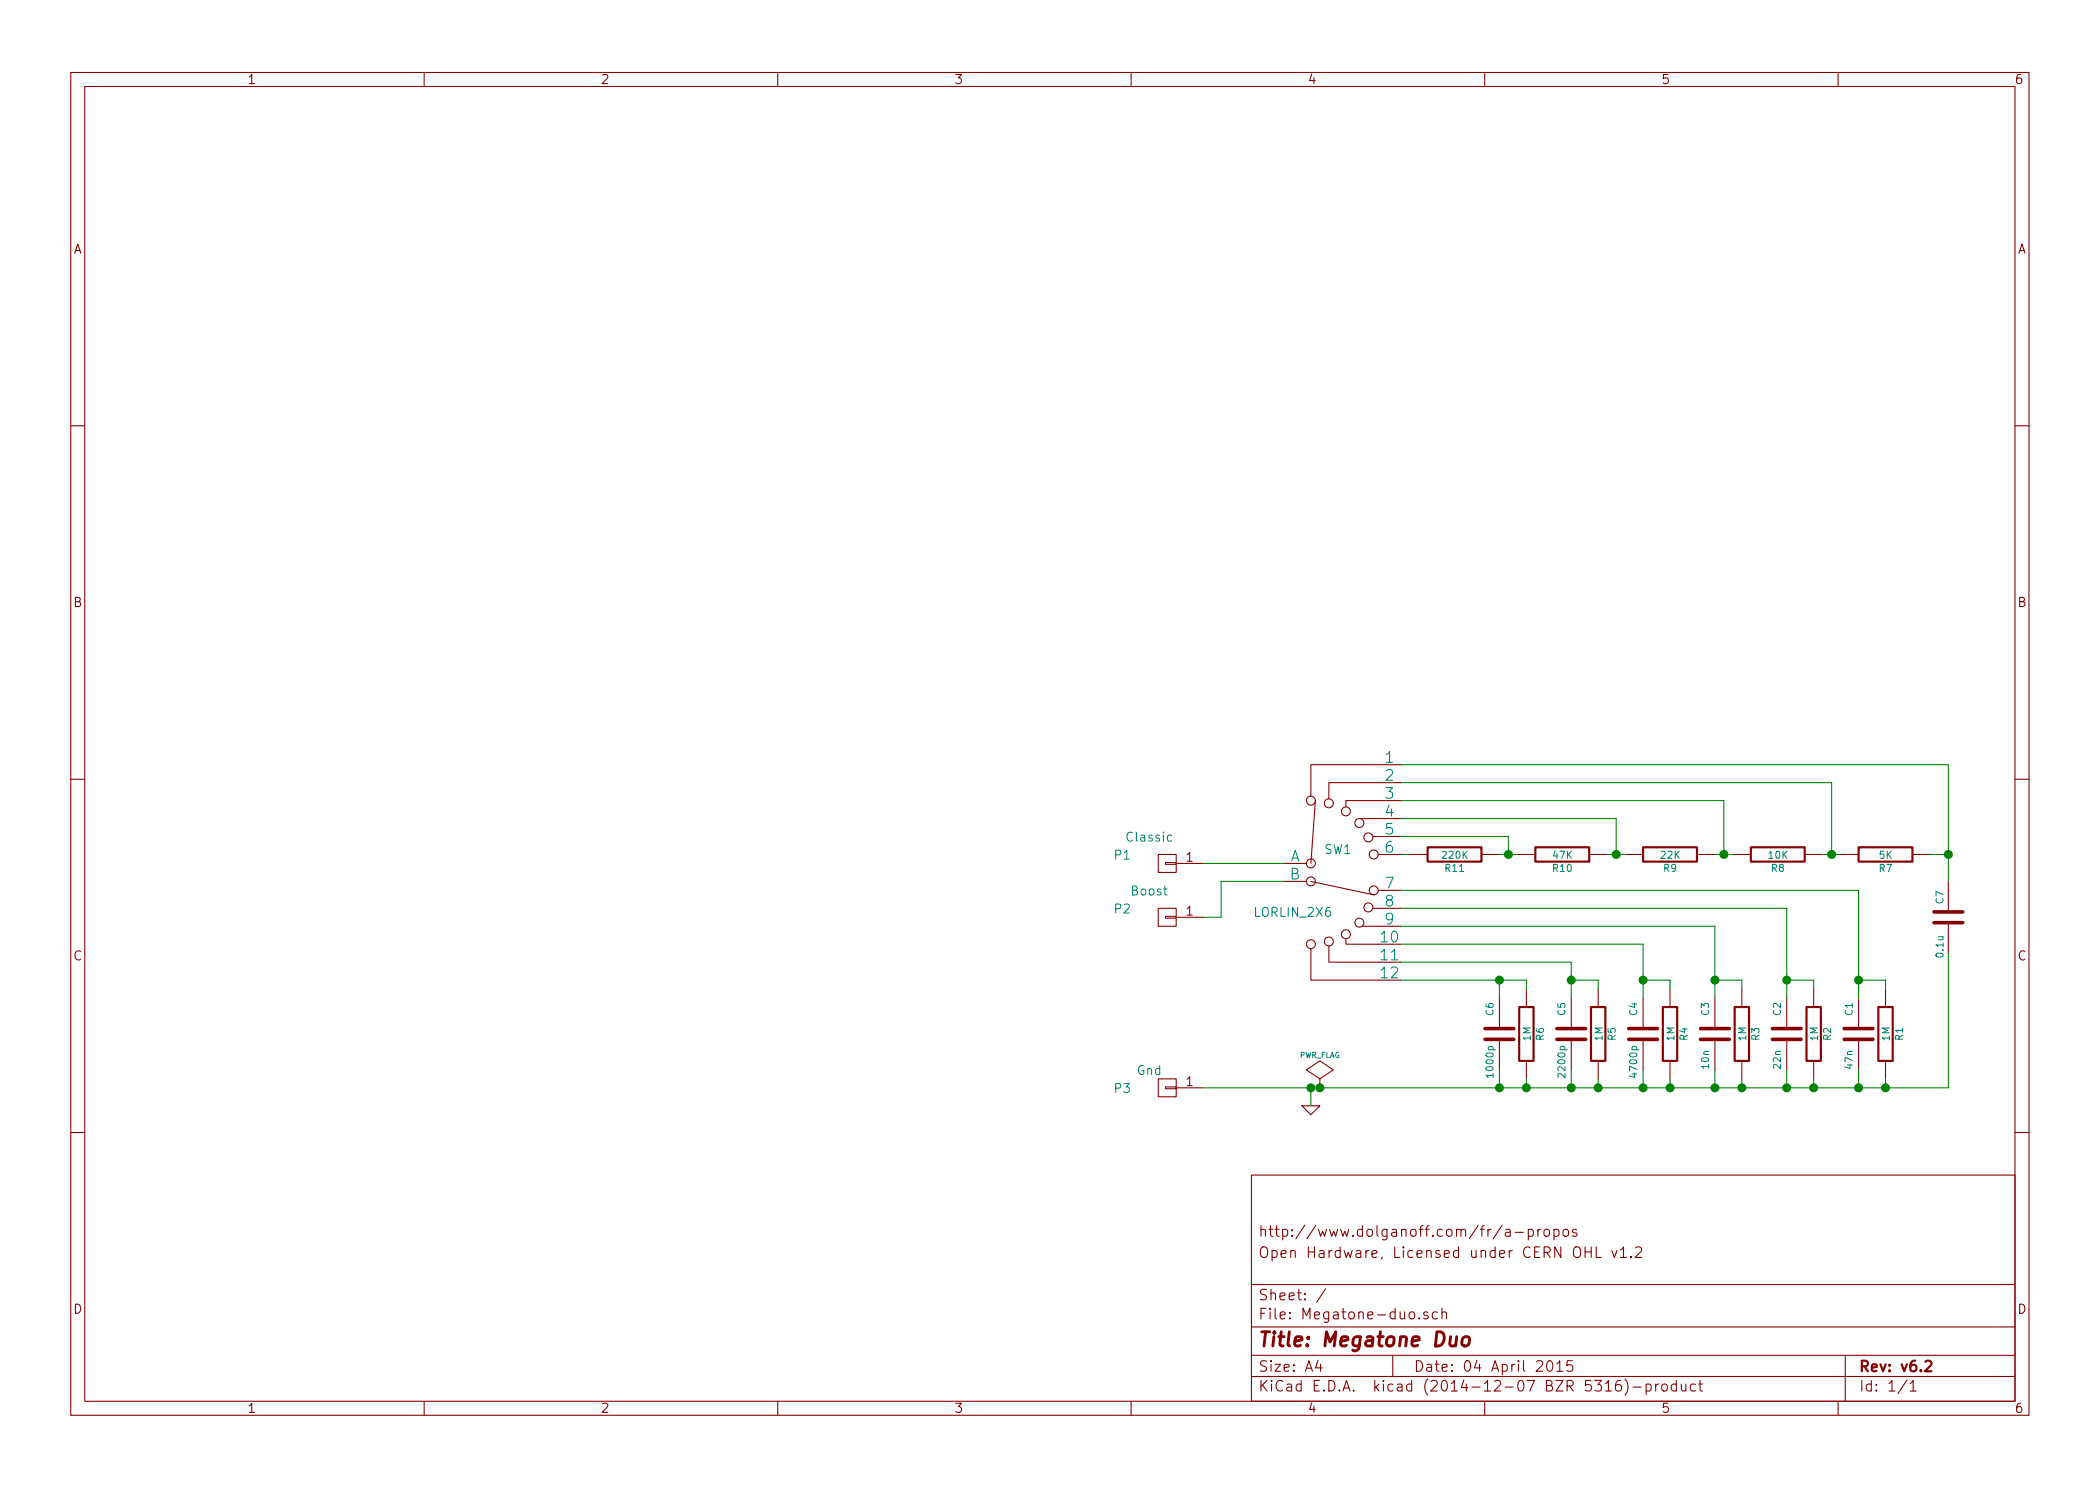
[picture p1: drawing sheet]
EESchema Schematic File Version 2
LIBS:USER
LIBS:power
LIBS:device
LIBS:transistors
LIBS:conn
LIBS:linear
LIBS:regul
LIBS:74xx
LIBS:cmos4000
LIBS:adc-dac
LIBS:memory
LIBS:xilinx
LIBS:special
LIBS:microcontrollers
LIBS:dsp
LIBS:microchip
LIBS:analog_switches
LIBS:motorola
LIBS:texas
LIBS:intel
LIBS:audio
LIBS:interface
LIBS:digital-audio
LIBS:philips
LIBS:display
LIBS:cypress
LIBS:siliconi
LIBS:opto
LIBS:atmel
LIBS:contrib
LIBS:valves
LIBS:Megatone-duo-cache
EELAYER 25 0
EELAYER END
$Descr A4 11693 8268
encoding utf-8
Sheet 1 1
Title "Megatone Duo"
Date "04 April 2015"
Rev "v6.2"
Comp ""
Comment1 "Open Hardware, Licensed under CERN OHL v1.2"
Comment2 "http://www.dolganoff.com/fr/a-propos"
Comment3 ""
Comment4 ""
$EndDescr
$Comp
L C C6
U 1 1
P 8350 5750
F 0 "C6" V 8300 5850 40  0000 L CNN
F 1 "1000p" V 8300 5500 40  0000 L CNN
F 2 "libcms:SM0805" H 8388 5600 30  0001 C CNN
F 3 "" H 8350 5750 60  0000 C CNN
	1    8350 5750
	1    0    0    -1  
$EndComp
$Comp
L R R6
U 1 1
P 8500 5750
F 0 "R6" V 8580 5750 40  0000 C CNN
F 1 "1M" V 8507 5751 40  0000 C CNN
F 2 "libcms:SM0805" V 8430 5750 30  0001 C CNN
F 3 "" H 8500 5750 30  0000 C CNN
	1    8500 5750
	1    0    0    -1  
$EndComp
$Comp
L C C5
U 1 1
P 8750 5750
F 0 "C5" V 8700 5850 40  0000 L CNN
F 1 "2200p" V 8700 5500 40  0000 L CNN
F 2 "libcms:SM0805" H 8788 5600 30  0001 C CNN
F 3 "" H 8750 5750 60  0000 C CNN
	1    8750 5750
	1    0    0    -1  
$EndComp
$Comp
L R R5
U 1 1
P 8900 5750
F 0 "R5" V 8980 5750 40  0000 C CNN
F 1 "1M" V 8907 5751 40  0000 C CNN
F 2 "libcms:SM0805" V 8830 5750 30  0001 C CNN
F 3 "" H 8900 5750 30  0000 C CNN
	1    8900 5750
	1    0    0    -1  
$EndComp
$Comp
L C C4
U 1 1
P 9150 5750
F 0 "C4" V 9100 5850 40  0000 L CNN
F 1 "4700p" V 9100 5500 40  0000 L CNN
F 2 "libcms:SM0805" H 9188 5600 30  0001 C CNN
F 3 "" H 9150 5750 60  0000 C CNN
	1    9150 5750
	1    0    0    -1  
$EndComp
$Comp
L R R4
U 1 1
P 9300 5750
F 0 "R4" V 9380 5750 40  0000 C CNN
F 1 "1M" V 9307 5751 40  0000 C CNN
F 2 "libcms:SM0805" V 9230 5750 30  0001 C CNN
F 3 "" H 9300 5750 30  0000 C CNN
	1    9300 5750
	1    0    0    -1  
$EndComp
$Comp
L C C3
U 1 1
P 9550 5750
F 0 "C3" V 9500 5850 40  0000 L CNN
F 1 "10n" V 9500 5550 40  0000 L CNN
F 2 "libcms:SM0805" H 9588 5600 30  0001 C CNN
F 3 "" H 9550 5750 60  0000 C CNN
	1    9550 5750
	1    0    0    -1  
$EndComp
$Comp
L R R3
U 1 1
P 9700 5750
F 0 "R3" V 9780 5750 40  0000 C CNN
F 1 "1M" V 9707 5751 40  0000 C CNN
F 2 "libcms:SM0805" V 9630 5750 30  0001 C CNN
F 3 "" H 9700 5750 30  0000 C CNN
	1    9700 5750
	1    0    0    -1  
$EndComp
$Comp
L C C2
U 1 1
P 9950 5750
F 0 "C2" V 9900 5850 40  0000 L CNN
F 1 "22n" V 9900 5550 40  0000 L CNN
F 2 "libcms:SM0805" H 9988 5600 30  0001 C CNN
F 3 "" H 9950 5750 60  0000 C CNN
	1    9950 5750
	1    0    0    -1  
$EndComp
$Comp
L R R2
U 1 1
P 10100 5750
F 0 "R2" V 10180 5750 40  0000 C CNN
F 1 "1M" V 10107 5751 40  0000 C CNN
F 2 "libcms:SM0805" V 10030 5750 30  0001 C CNN
F 3 "" H 10100 5750 30  0000 C CNN
	1    10100 5750
	1    0    0    -1  
$EndComp
$Comp
L C C1
U 1 1
P 10350 5750
F 0 "C1" V 10300 5850 40  0000 L CNN
F 1 "47n" V 10300 5550 40  0000 L CNN
F 2 "libcms:SM0805" H 10388 5600 30  0001 C CNN
F 3 "" H 10350 5750 60  0000 C CNN
	1    10350 5750
	1    0    0    -1  
$EndComp
$Comp
L R R1
U 1 1
P 10500 5750
F 0 "R1" V 10580 5750 40  0000 C CNN
F 1 "1M" V 10507 5751 40  0000 C CNN
F 2 "libcms:SM0805" V 10430 5750 30  0001 C CNN
F 3 "" H 10500 5750 30  0000 C CNN
	1    10500 5750
	1    0    0    -1  
$EndComp
$Comp
L C C7
U 1 1
P 10850 5100
F 0 "C7" V 10900 4950 40  0000 L CNN
F 1 "0.1u" V 10900 5200 40  0000 L CNN
F 2 "libcms:SM0805" H 10888 4950 30  0001 C CNN
F 3 "" H 10850 5100 60  0000 C CNN
	1    10850 5100
	-1   0    0    1   
$EndComp
$Comp
L R R10
U 1 1
P 8700 4750
F 0 "R10" V 8780 4750 40  0000 C CNN
F 1 "47K" V 8707 4751 40  0000 C CNN
F 2 "libcms:SM0805" V 8630 4750 30  0001 C CNN
F 3 "" H 8700 4750 30  0000 C CNN
	1    8700 4750
	0    1    1    0   
$EndComp
$Comp
L CONN_01X01 P2
U 1 1
P 6500 5100
F 0 "P2" H 6750 5050 50  0000 C CNN
F 1 "Boost" H 6600 4950 50  0000 C CNN
F 2 "Connect:SIL-1" H 6500 5100 60  0001 C CNN
F 3 "" H 6500 5100 60  0000 C CNN
	1    6500 5100
	-1   0    0    1   
$EndComp
$Comp
L CONN_01X01 P3
U 1 1
P 6500 6050
F 0 "P3" H 6750 6050 50  0000 C CNN
F 1 "Gnd" H 6600 5950 50  0000 C CNN
F 2 "Connect:SIL-1" H 6500 6050 60  0001 C CNN
F 3 "" H 6500 6050 60  0000 C CNN
	1    6500 6050
	-1   0    0    1   
$EndComp
$Comp
L GND #PWR01
U 1 1
P 7300 6150
F 0 "#PWR01" H 7300 6150 30  0001 C CNN
F 1 "GND" H 7300 6080 30  0001 C CNN
F 2 "" H 7300 6150 60  0000 C CNN
F 3 "" H 7300 6150 60  0000 C CNN
	1    7300 6150
	1    0    0    -1  
$EndComp
$Comp
L PWR_FLAG #FLG02
U 1 1
P 7350 6050
F 0 "#FLG02" H 7350 6145 30  0001 C CNN
F 1 "PWR_FLAG" H 7350 6230 30  0000 C CNN
F 2 "" H 7350 6050 60  0000 C CNN
F 3 "" H 7350 6050 60  0000 C CNN
	1    7350 6050
	1    0    0    -1  
$EndComp
$Comp
L R R9
U 1 1
P 9300 4750
F 0 "R9" V 9380 4750 40  0000 C CNN
F 1 "22K" V 9307 4751 40  0000 C CNN
F 2 "libcms:SM0805" V 9230 4750 30  0001 C CNN
F 3 "" H 9300 4750 30  0000 C CNN
	1    9300 4750
	0    1    1    0   
$EndComp
$Comp
L R R8
U 1 1
P 9900 4750
F 0 "R8" V 9980 4750 40  0000 C CNN
F 1 "10K" V 9907 4751 40  0000 C CNN
F 2 "libcms:SM0805" V 9830 4750 30  0001 C CNN
F 3 "" H 9900 4750 30  0000 C CNN
	1    9900 4750
	0    1    1    0   
$EndComp
$Comp
L R R7
U 1 1
P 10500 4750
F 0 "R7" V 10580 4750 40  0000 C CNN
F 1 "5K" V 10507 4751 40  0000 C CNN
F 2 "libcms:SM0805" V 10430 4750 30  0001 C CNN
F 3 "" H 10500 4750 30  0000 C CNN
	1    10500 4750
	0    1    1    0   
$EndComp
$Comp
L CONN_01X01 P1
U 1 1
P 6500 4800
F 0 "P1" H 6750 4750 50  0000 C CNN
F 1 "Classic" H 6600 4650 50  0000 C CNN
F 2 "Connect:SIL-1" H 6500 4800 60  0001 C CNN
F 3 "" H 6500 4800 60  0000 C CNN
	1    6500 4800
	-1   0    0    1   
$EndComp
Wire Wire Line
	6700 6050 10850 6050
Wire Wire Line
	8350 5450 8350 5550
Wire Wire Line
	7800 5450 8500 5450
Wire Wire Line
	8500 5450 8500 5500
Wire Wire Line
	8350 6050 8350 5950
Wire Wire Line
	8500 6050 8500 6000
Wire Wire Line
	8750 5450 8900 5450
Wire Wire Line
	8900 5450 8900 5500
Wire Wire Line
	8750 6050 8750 5950
Wire Wire Line
	8900 6050 8900 6000
Wire Wire Line
	9150 5450 9300 5450
Wire Wire Line
	9300 5450 9300 5500
Wire Wire Line
	9150 6050 9150 5950
Wire Wire Line
	9300 6050 9300 6000
Wire Wire Line
	9550 5450 9700 5450
Wire Wire Line
	9700 5450 9700 5500
Wire Wire Line
	9550 6050 9550 5950
Wire Wire Line
	9700 6050 9700 6000
Wire Wire Line
	9950 5450 10100 5450
Wire Wire Line
	10100 5450 10100 5500
Wire Wire Line
	9950 6050 9950 5950
Wire Wire Line
	10100 6050 10100 6000
Wire Wire Line
	10350 5450 10500 5450
Wire Wire Line
	10500 5450 10500 5500
Wire Wire Line
	10350 6050 10350 5950
Wire Wire Line
	10500 6050 10500 6000
Connection ~ 8350 5450
Wire Wire Line
	7800 4950 10350 4950
Connection ~ 8750 5450
Connection ~ 9150 5450
Connection ~ 9550 5450
Connection ~ 9950 5450
Connection ~ 10350 5450
Connection ~ 8350 6050
Connection ~ 8750 6050
Connection ~ 8500 6050
Connection ~ 9150 6050
Connection ~ 8900 6050
Connection ~ 9550 6050
Connection ~ 9300 6050
Connection ~ 9950 6050
Connection ~ 9700 6050
Connection ~ 10350 6050
Connection ~ 10100 6050
Connection ~ 10500 6050
Wire Wire Line
	7300 6150 7300 6050
Connection ~ 7300 6050
Connection ~ 7350 6050
Wire Wire Line
	7800 5350 8750 5350
Wire Wire Line
	8750 5350 8750 5550
Wire Wire Line
	9150 5250 9150 5550
Wire Wire Line
	9150 5250 7800 5250
Wire Wire Line
	9550 5150 9550 5550
Wire Wire Line
	9550 5150 7800 5150
Wire Wire Line
	7800 5050 9950 5050
Wire Wire Line
	9950 5050 9950 5550
Wire Wire Line
	10350 4950 10350 5550
Wire Wire Line
	7800 4550 9000 4550
Wire Wire Line
	7800 4450 9600 4450
Wire Wire Line
	7800 4350 10200 4350
Wire Wire Line
	7150 4900 6800 4900
Wire Wire Line
	6800 4900 6800 5100
Wire Wire Line
	6800 5100 6700 5100
Wire Wire Line
	9600 4450 9600 4750
$Comp
L R R11
U 1 1
P 8100 4750
F 0 "R11" V 8180 4750 40  0000 C CNN
F 1 "220K" V 8107 4751 40  0000 C CNN
F 2 "libcms:SM0805" V 8030 4750 30  0001 C CNN
F 3 "" H 8100 4750 30  0000 C CNN
	1    8100 4750
	0    1    1    0   
$EndComp
Wire Wire Line
	10850 6050 10850 5300
Wire Wire Line
	7800 4750 7850 4750
Wire Wire Line
	8350 4750 8450 4750
Wire Wire Line
	8400 4750 8400 4650
Wire Wire Line
	7800 4250 10850 4250
Wire Wire Line
	10850 4250 10850 4900
$Comp
L LORLIN_2X6 SW1
U 1 1
P 7300 4850
F 0 "SW1" H 7450 4975 50  0000 C CNN
F 1 "LORLIN_2X6" H 7200 4625 50  0000 C CNN
F 2 "Custom:Lorlin_CK_2p6t" H 6955 4795 60  0001 C CNN
F 3 "" H 6955 4795 60  0000 C CNN
	1    7300 4850
	1    0    0    -1  
$EndComp
Wire Wire Line
	6700 4800 7150 4800
Wire Wire Line
	10250 4750 10150 4750
Wire Wire Line
	9550 4750 9650 4750
Wire Wire Line
	8950 4750 9050 4750
Connection ~ 8400 4750
Wire Wire Line
	8400 4650 7800 4650
Wire Wire Line
	9000 4550 9000 4750
Connection ~ 9000 4750
Connection ~ 9600 4750
Wire Wire Line
	10200 4350 10200 4750
Connection ~ 10200 4750
Wire Wire Line
	10750 4750 10850 4750
Connection ~ 10850 4750
$EndSCHEMATC
